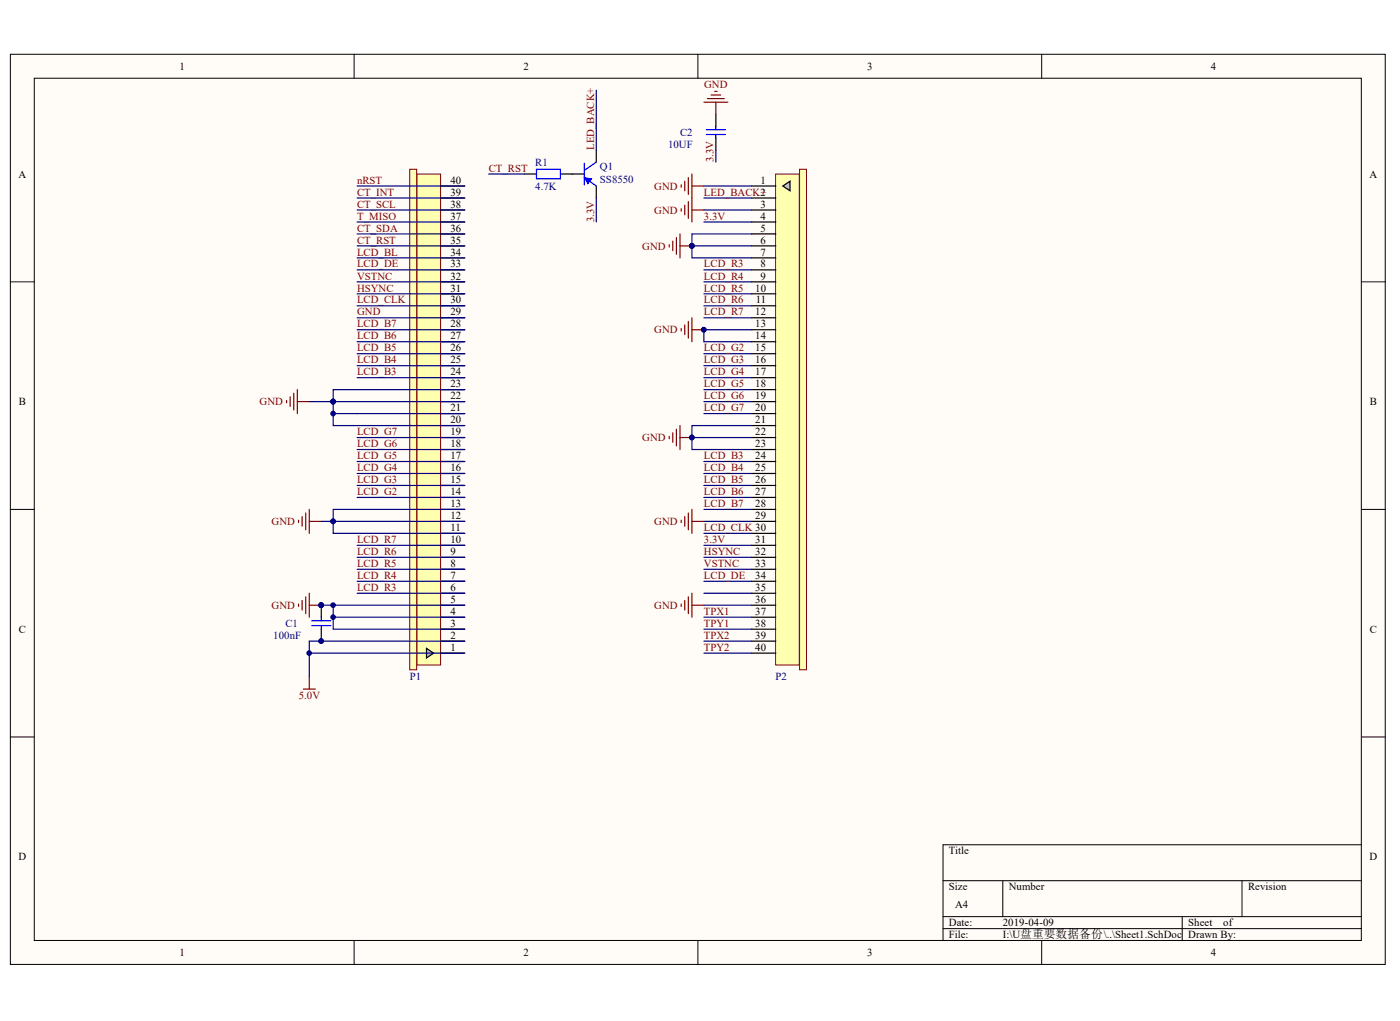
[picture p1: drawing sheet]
<svg xmlns="http://www.w3.org/2000/svg" width="280mm" height="204mm" viewBox="0 0 280 204" stroke-linecap="round" stroke-linejoin="round" font-family="sans-serif">
<g fill="#fffcf8" stroke="#000" stroke-width=".2">
<path d="M2.1 10.8h274.7v181.8h-274.7z"/>
<path d="M6.8 15.6h265.2v172.2h-265.2z"/>
</g>
<g fill="none" stroke="#000" stroke-width=".2">
<path d="M70.8 10.8v4.8M139.5 10.8v4.8M208.2 10.8v4.8M2.1 56.3h4.7M272.1 56.3h4.8M2.1 101.7h4.7M272.1 101.7h4.8M2.1 147.2h4.7M272.1 147.2h4.8M188.4 175.9h83.7M200.4 175.9v7.2M248.2 175.9v7.2"/>
<path d="M272.1 168.7h-83.7v19.1M70.8 187.8v4.8M139.5 187.8v4.8M188.4 183.1h83.7M188.4 185.5h83.7M208.2 187.8v4.8M236.2 183.1v4.7"/>
</g>
<path d="M83.3 34.8h4.7v98h-4.7z" fill="#ffffb0" stroke="#800000" stroke-width=".2"/>
<g fill="none" stroke="#000" stroke-width=".24">
<path d="M88.1 39.5h4.8M88.1 37.2h4.8M88.1 58.7h4.8M88.1 56.3h4.8M88.1 53.9h4.8M88.1 51.5h4.8M88.1 49.1h4.8M88.1 46.7h4.8M88.1 44.3h4.8M88.1 41.9h4.8M88.1 77.8h4.8M88.1 75.4h4.8"/>
<path d="M88.1 73h4.8M88.1 70.6h4.8M88.1 68.2h4.8M88.1 65.9h4.8M88.1 63.5h4.8M88.1 61.1h4.8M88.1 99.3h4.8M88.1 97h4.8M88.1 94.6h4.8M88.1 92.2h4.8M88.1 89.8h4.8M88.1 87.4h4.8"/>
<path d="M88.1 85h4.8M88.1 82.6h4.8M88.1 80.2h4.8M88.1 118.5h4.8M88.1 116.1h4.8M88.1 113.7h4.8M88.1 111.3h4.8M88.1 108.9h4.8M88.1 106.5h4.8M88.1 104.1h4.8M88.1 101.7h4.8M88.1 130.4h4.8"/>
<path d="M88.1 128h4.8M88.1 125.7h4.8M88.1 123.3h4.8M88.1 120.9h4.8"/>
</g>
<path d="M81.9 33.8h1.4v100h-1.4z" fill="#ffffb0" stroke="#800000" stroke-width=".2"/>
<path d="M85.2 129.5l1.5 .9-1.5 1z" fill="#c0c0c0" stroke="#000" stroke-width=".24"/>
<path d="M155 34.8h4.7v98h-4.7z" fill="#ffffb0" stroke="#800000" stroke-width=".2"/>
<g fill="none" stroke="#000" stroke-width=".24">
<path d="M150.2 37.2h4.8M150.2 39.5h4.8M150.2 41.9h4.8M150.2 44.3h4.8M150.2 46.7h4.8M150.2 49.1h4.8M150.2 51.5h4.8M150.2 53.9h4.8M150.2 56.3h4.8M150.2 58.7h4.8M150.2 61.1h4.8M150.2 63.5h4.8"/>
<path d="M150.2 65.9h4.8M150.2 68.2h4.8M150.2 70.6h4.8M150.2 73h4.8M150.2 75.4h4.8M150.2 77.8h4.8M150.2 80.2h4.8M150.2 82.6h4.8M150.2 85h4.8M150.2 87.4h4.8M150.2 89.8h4.8M150.2 92.2h4.8"/>
<path d="M150.2 94.6h4.8M150.2 97h4.8M150.2 99.3h4.8M150.2 101.7h4.8M150.2 104.1h4.8M150.2 106.5h4.8M150.2 108.9h4.8M150.2 111.3h4.8M150.2 113.7h4.8M150.2 116.1h4.8M150.2 118.5h4.8M150.2 120.9h4.8"/>
<path d="M150.2 123.3h4.8M150.2 125.7h4.8M150.2 128h4.8M150.2 130.4h4.8"/>
</g>
<path d="M159.8 33.8h1.4v100h-1.4z" fill="#ffffb0" stroke="#800000" stroke-width=".2"/>
<path d="M156.4 37.2l1.5-1v1.9z" fill="#c0c0c0" stroke="#000" stroke-width=".24"/>
<g fill="none" stroke="#000080" stroke-width=".24">
<path d="M119.2 18v12M71.4 37.2h21.5M71.4 39.5h21.5M97.6 34.8h7.2M119.2 39.5v4.8M140.7 37.2h9.5M140.7 39.5h9.5M143 30v2.4M71.4 41.9h21.5M71.4 44.3h21.5M71.4 53.9h21.5M71.4 56.3h21.5"/>
<path d="M71.4 58.7h21.5M71.4 49.1h21.5M71.4 46.7h21.5M71.4 51.5h21.5M138.3 49.1v2.4h11.9M138.3 49.1h11.9M140.7 41.9h9.5M140.7 44.3h9.5M140.7 53.9h9.5M140.7 56.3h9.5M140.7 58.7h9.5M150.2 46.7h-11.9v2.4"/>
<path d="M71.4 61.1h21.5M71.4 63.5h21.5M71.4 70.6h21.5M71.4 73h21.5M71.4 75.4h21.5M71.4 65.9h21.5M71.4 68.2h21.5M92.9 77.8h-26.3v7.2h26.3M140.7 61.1h9.5M140.7 63.5h9.5M140.7 70.6h9.5M140.7 73h9.5"/>
<path d="M140.7 75.4h9.5M140.7 77.8h9.5M150.2 65.9h-9.5v2.3h9.5M61.8 80.2h31.1M66.6 82.6h26.3M71.4 92.2h21.5M71.4 94.6h21.5M71.4 97h21.5M71.4 99.3h21.5M71.4 87.4h21.5M71.4 89.8h21.5M138.3 87.4h11.9"/>
<path d="M140.7 80.2h9.5M140.7 82.6h9.5M140.7 92.2h9.5M140.7 94.6h9.5M140.7 97h9.5M140.7 99.3h9.5M150.2 85h-11.9v4.8h11.9M64.2 104.1h28.7M71.4 108.9h21.5M71.4 111.3h21.5M71.4 113.7h21.5M71.4 116.1h21.5"/>
<path d="M71.4 118.5h21.5M92.9 101.7h-26.3v4.8h26.3M140.7 101.7h9.5M140.7 104.1h9.5M140.7 106.5h9.5M140.7 108.9h9.5M140.7 111.3h9.5M140.7 113.7h9.5M140.7 116.1h9.5M140.7 118.5h9.5M61.8 130.4h31.1M64.2 120.9h28.7"/>
<path d="M66.6 120.9v4.8h26.3M66.6 123.3h26.3M92.9 128h-31.1v7.2M140.7 120.9h9.5M140.7 123.3h9.5M140.7 125.7h9.5M140.7 128h9.5M140.7 130.4h9.5"/>
</g>
<g fill="none" stroke="#800000" stroke-width=".24">
<path d="M141.4 19.7h3.3M142.1 19h1.9M142.8 18.3h.5M136.1 36.9v.5M136.8 36.2v1.9M137.5 35.5v3.3M138.3 34.8v9.5M138.3 37.2h2.4M140.7 20.4h4.7M143 20.4v2.4M133.7 48.9v.5M134.4 48.2v1.9"/>
<path d="M135.2 47.4v3.4M135.9 46.7v4.8M135.9 49.1h2.4M136.1 41.7v.5M136.8 41v1.9M137.5 40.3v3.3M138.3 41.9h2.4M57.3 80v.4M58 79.3v1.9M58.7 78.5v3.4M59.4 77.8v4.8M136.1 65.6v.5"/>
<path d="M136.8 64.9v1.9M137.5 64.2v3.3M138.3 63.5v4.7M138.3 65.9h2.4M59.4 80.2h2.4M133.7 87.1v.5M134.4 86.4v1.9M135.2 85.7v3.4M135.9 85v4.8M135.9 87.4h2.4M59.7 103.9v.5M60.4 103.2v1.9"/>
<path d="M60.4 119.9v1.9M61.1 102.5v3.3M61.1 119.2v3.3M61.8 101.7v4.8M61.8 118.5v4.8M61.8 104.1h2.4M136.1 103.9v.5M136.8 103.2v1.9M136.8 119.9v1.9M137.5 102.5v3.3M137.5 119.2v3.3M138.3 104.1h2.4"/>
<path d="M138.3 101.7v4.8M138.3 118.5v4.8M59.7 120.6v.5M60.6 137.6h2.4M61.8 135.2v2.4M61.8 120.9h2.4M136.1 120.6v.5M138.3 120.9h2.4"/>
</g>
<g fill="#000080" stroke="#000080" stroke-width=".2">
<circle cx="66.6" cy="80.2" r=".46"/>
<circle cx="66.6" cy="82.6" r=".46"/>
<circle cx="64.2" cy="120.9" r=".46"/>
<circle cx="64.2" cy="128" r=".46"/>
<circle cx="138.2" cy="49.1" r=".46"/>
<circle cx="140.6" cy="65.8" r=".46"/>
<circle cx="138.2" cy="87.4" r=".46"/>
<circle cx="66.6" cy="104.1" r=".46"/>
<circle cx="66.6" cy="123.3" r=".46"/>
<circle cx="66.6" cy="120.9" r=".46"/>
<circle cx="61.8" cy="130.4" r=".46"/>
</g>
<path d="M104.8 34.8h2.4M112 34.8h4.8M119.2 30v2.4M119.2 37.2v2.3M143 22.8v2.4M143 27.6v2.4M64.2 120.9v2.4M64.2 125.7v2.3" fill="none" stroke="#000" stroke-width=".24"/>
<path d="M107.2 33.8h4.8v1.9h-4.8zM116.8 32.6v4.3M117.5 36l1.7 1.2M119.2 32.4l-2.4 1.6M141.1 25.9h3.9M141.1 26.9h3.9M143 25.2v.7M143 26.9v.7M62.3 124h3.8M62.3 124.9h3.8M64.2 123.3v.7M64.2 124.9v.8" fill="none" stroke="#00f" stroke-width=".24"/>
<path d="M116.8 35.5l1.4 .2-.7 1z" fill="#00f" stroke="#00f" stroke-width=".2"/>
<g font-size="2.2">
<text x="35.9" y="14">1</text>
<text x="104.6" y="14">2</text>
<text x="173.3" y="14">3</text>
<text x="242" y="14">4</text>
<text x="3.7" y="35.5">A</text>
<text x="273.7" y="35.5">A</text>
<text x="90" y="41.5">38</text>
<text x="90" y="39.1">39</text>
<text x="90" y="36.7">40</text>
<text x="152" y="36.7">1</text>
<text x="152" y="39.1">2</text>
<text x="152" y="41.5">3</text>
<text x="90" y="46.2">36</text>
<text x="90" y="43.9">37</text>
<text x="152" y="43.9">4</text>
<text x="152" y="46.2">5</text>
<text x="90" y="53.4">33</text>
<text x="90" y="51.1">34</text>
<text x="90" y="48.6">35</text>
<text x="152" y="48.6">6</text>
<text x="152" y="51.1">7</text>
<text x="152" y="53.4">8</text>
<text x="90" y="58.2">31</text>
<text x="90" y="55.8">32</text>
<text x="150.9" y="58.2">10</text>
<text x="152" y="55.8">9</text>
<text x="90" y="65.4">28</text>
<text x="90" y="63">29</text>
<text x="90" y="60.6">30</text>
<text x="150.9" y="63">12</text>
<text x="150.9" y="65.4">13</text>
<text x="151" y="60.6">11</text>
<text x="90" y="70.2">26</text>
<text x="90" y="67.8">27</text>
<text x="150.9" y="67.8">14</text>
<text x="150.9" y="70.2">15</text>
<text x="90" y="77.3">23</text>
<text x="90" y="74.9">24</text>
<text x="90" y="72.6">25</text>
<text x="150.9" y="72.6">16</text>
<text x="150.9" y="74.9">17</text>
<text x="150.9" y="77.3">18</text>
<text x="3.8" y="80.9">B</text>
<text x="90" y="82.1">21</text>
<text x="90" y="79.7">22</text>
<text x="150.9" y="79.7">19</text>
<text x="150.9" y="82.1">20</text>
<text x="273.7" y="80.9">B</text>
<text x="90" y="89.3">18</text>
<text x="90" y="86.9">19</text>
<text x="90" y="84.5">20</text>
<text x="150.9" y="84.5">21</text>
<text x="150.9" y="86.9">22</text>
<text x="150.9" y="89.3">23</text>
<text x="90" y="94.1">16</text>
<text x="90" y="91.7">17</text>
<text x="150.9" y="91.7">24</text>
<text x="150.9" y="94.1">25</text>
<text x="90" y="101.3">13</text>
<text x="90" y="98.9">14</text>
<text x="90" y="96.5">15</text>
<text x="150.9" y="96.5">26</text>
<text x="150.9" y="98.9">27</text>
<text x="150.9" y="101.3">28</text>
<text x="90" y="106">11</text>
<text x="90" y="103.7">12</text>
<text x="150.9" y="103.7">29</text>
<text x="90" y="113.2">8</text>
<text x="90" y="110.9">9</text>
<text x="90" y="108.4">10</text>
<text x="150.9" y="108.4">31</text>
<text x="150.9" y="110.9">32</text>
<text x="150.9" y="113.2">33</text>
<text x="90" y="118">6</text>
<text x="90" y="115.6">7</text>
<text x="150.9" y="115.6">34</text>
<text x="150.9" y="118">35</text>
<text x="90" y="125.2">3</text>
<text x="90" y="122.8">4</text>
<text x="90" y="120.4">5</text>
<text x="150.9" y="120.4">36</text>
<text x="150.9" y="122.8">37</text>
<text x="150.9" y="125.2">38</text>
<text x="3.8" y="126.4">C</text>
<text x="90" y="130">1</text>
<text x="90" y="127.6">2</text>
<text x="150.9" y="127.6">39</text>
<text x="150.9" y="130">40</text>
<text x="273.7" y="126.4">C</text>
<text x="3.7" y="171.8">D</text>
<text x="189.6" y="170.6">Title</text>
<text x="273.7" y="171.8">D</text>
<text x="189.6" y="177.8">Size</text>
<text x="201.6" y="177.8">Number</text>
<text x="249.4" y="177.8">Revision</text>
<text x="189.6" y="185">Date:</text>
<text x="190.8" y="181.4">A4</text>
<text x="200.4" y="185">2019-04-09</text>
<text x="237.4" y="185">Sheet</text>
<text x="244.4" y="185">of</text>
<text x="35.9" y="191">1</text>
<text x="104.6" y="191">2</text>
<text x="173.3" y="191">3</text>
<text x="189.6" y="187.4">File:</text>
<text x="200.4" y="187.4">I:\U盘重要数据备份\..\Sheet1.SchDoc</text>
<text x="237.4" y="187.4">Drawn By:</text>
<text x="242" y="191">4</text>
</g>
<g font-size="2.2" fill="#800000">
<text x="140.7" y="17.5">GND</text>
<text x="118.7" y="30" transform="rotate(-90 118.7 30)">LED_BACK+</text>
<text x="97.7" y="34.3">CT_RST</text>
<text x="142.6" y="32.4" transform="rotate(-90 142.6 32.4)">3.3V</text>
<text x="71.3" y="36.7">nRST</text>
<text x="71.3" y="39.1">CT_INT</text>
<text x="71.3" y="41.5">CT_SCL</text>
<text x="130.7" y="37.9">GND</text>
<text x="140.7" y="39.1">LED_BACK+</text>
<text x="71.3" y="43.9">T_MISO</text>
<text x="71.3" y="46.2">CT_SDA</text>
<text x="118.7" y="44.3" transform="rotate(-90 118.7 44.3)">3.3V</text>
<text x="130.7" y="42.7">GND</text>
<text x="140.7" y="43.9">3.3V</text>
<text x="71.3" y="48.6">CT_RST</text>
<text x="71.3" y="51.1">LCD_BL</text>
<text x="71.3" y="53.4">LCD_DE</text>
<text x="128.3" y="49.8">GND</text>
<text x="140.7" y="53.4">LCD_R3</text>
<text x="71.3" y="55.8">VSTNC</text>
<text x="71.3" y="58.2">HSYNC</text>
<text x="140.7" y="55.8">LCD_R4</text>
<text x="140.7" y="58.2">LCD_R5</text>
<text x="71.3" y="60.6">LCD_CLK</text>
<text x="71.3" y="63">GND</text>
<text x="71.3" y="65.4">LCD_B7</text>
<text x="140.7" y="60.6">LCD_R6</text>
<text x="140.7" y="63">LCD_R7</text>
<text x="71.3" y="67.8">LCD_B6</text>
<text x="71.3" y="70.2">LCD_B5</text>
<text x="130.7" y="66.6">GND</text>
<text x="140.7" y="70.2">LCD_G2</text>
<text x="71.3" y="72.6">LCD_B4</text>
<text x="71.3" y="74.9">LCD_B3</text>
<text x="140.7" y="72.6">LCD_G3</text>
<text x="140.7" y="74.9">LCD_G4</text>
<text x="140.7" y="77.3">LCD_G5</text>
<text x="51.9" y="80.9">GND</text>
<text x="140.7" y="79.7">LCD_G6</text>
<text x="140.7" y="82.1">LCD_G7</text>
<text x="71.3" y="86.9">LCD_G7</text>
<text x="71.3" y="89.3">LCD_G6</text>
<text x="128.3" y="88.1">GND</text>
<text x="71.3" y="91.7">LCD_G5</text>
<text x="71.3" y="94.1">LCD_G4</text>
<text x="140.7" y="91.7">LCD_B3</text>
<text x="140.7" y="94.1">LCD_B4</text>
<text x="71.3" y="96.5">LCD_G3</text>
<text x="71.3" y="98.9">LCD_G2</text>
<text x="140.7" y="96.5">LCD_B5</text>
<text x="140.7" y="98.9">LCD_B6</text>
<text x="140.7" y="101.3">LCD_B7</text>
<text x="54.3" y="104.9">GND</text>
<text x="130.7" y="104.9">GND</text>
<text x="140.7" y="106">LCD_CLK 30</text>
<text x="71.3" y="108.4">LCD_R7</text>
<text x="71.3" y="110.9">LCD_R6</text>
<text x="71.3" y="113.2">LCD_R5</text>
<text x="140.7" y="108.4">3.3V</text>
<text x="140.7" y="110.9">HSYNC</text>
<text x="140.7" y="113.2">VSTNC</text>
<text x="71.3" y="115.6">LCD_R4</text>
<text x="71.3" y="118">LCD_R3</text>
<text x="140.7" y="115.6">LCD_DE</text>
<text x="54.3" y="121.6">GND</text>
<text x="130.7" y="121.6">GND</text>
<text x="140.7" y="122.8">TPX1</text>
<text x="140.7" y="125.2">TPY1</text>
<text x="140.7" y="127.6">TPX2</text>
<text x="140.7" y="130">TPY2</text>
<text x="59.7" y="139.5">5.0V</text>
</g>
<g font-size="2.2" fill="#000080">
<text x="133.5" y="29.5">10UF</text>
<text x="135.9" y="27.1">C2</text>
<text x="107" y="33.1">R1</text>
<text x="119.9" y="34">Q1</text>
<text x="107" y="37.9">4.7K</text>
<text x="119.9" y="36.5">SS8550</text>
<text x="57" y="125.2">C1</text>
<text x="54.6" y="127.6">100nF</text>
<text x="81.9" y="135.7">P1</text>
<text x="155" y="135.7">P2</text>
</g>
</svg>
